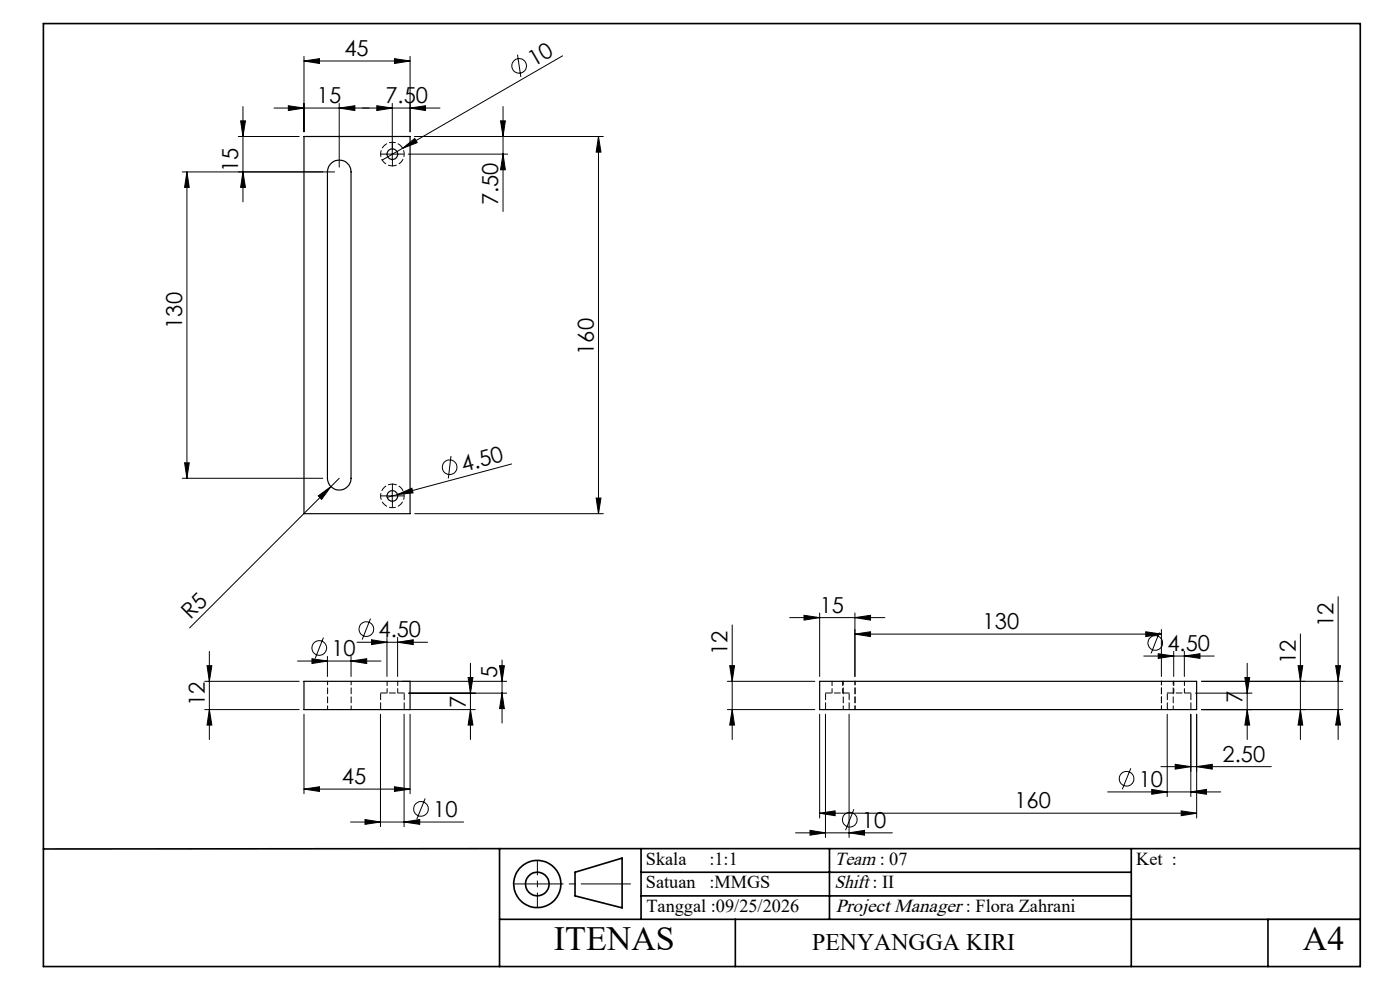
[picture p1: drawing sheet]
<svg xmlns="http://www.w3.org/2000/svg" width="297mm" height="210mm" viewBox="0 0 297 210" stroke-linecap="round" stroke-linejoin="round" font-family="sans-serif">
<g fill="none" stroke="#000" stroke-width=".21">
<path d="M64.5 12.9l3.3-.5v1.1zM64.5 12v16M64.5 12.9h22.5M83.7 12.4l3.3 .5-3.3 .6zM87 12v16M109.8 11.6l.7 4.7M119.3 11.8l-33.9 19.7M38.7 36.5h32.3M39.7 36.5v65M39.7 36.5l.4 3.2h-.9zM50.6 29h12.9M51 25.6h1.1l-.6 3.4z"/>
<path d="M51.5 36.5l.6 3.2h-1.1zM51.5 22.6v20.2M58.1 22.9h35.2M61.2 22.4l3.3 .5-3.3 .6zM72 22.9l3.3-.5v1.1zM72 21.9v13.5M79.9 22.4l3.3 .5-3.3 .6zM82 32.7h2.5M83.2 21.9v12.1M85.4 31.5l2.6-2.1 .5 .9zM85.4 31.5l-4.3 2.5M86.6 32.7h21.1"/>
<path d="M87 22.9l3.3-.5v1.1zM88 29h40M106.2 25.6h1l-.5 3.4zM106.7 22.6v22.3M106.7 32.7l.5 3.3h-1zM127 29l.5 3.3h-1zM127 29v80M39.2 98.2h.9l-.4 3.3zM95.7 96.7l-.6 4.8M108.5 98.4l-24.2 6.5M38.7 101.5h29.8M67.5 105.2l2.7-2-2 2.7z"/>
<path d="M72 101.5l-31.8 31.7M82 105.2h2.5M83.2 104v2.5M84.3 104.9l3.1-1.3 .2 1zM84.3 104.9l-2.2 .6M88 109h40M126.5 105.6h1l-.5 3.4zM44.4 138.2v18.7M66.2 139.7l3.3 .5-3.3 .5zM68.6 135.2l-1.7 4.5M69.5 139.2v4.3M74.5 139.2v4.3"/>
<path d="M75.7 136.2h15M78.6 131.2l-1.8 4.5M78.8 135.7l3.3 .5-3.3 .5zM82.1 135.2v8.3M84.3 136.2l3.4-.5v1zM84.3 135.2v8.3M155.3 132.6v24.3M167.5 131h20.2M170.6 130.5l3.3 .5-3.3 .5zM173.9 130v13.5M181.4 134.5l3.3-.5v1zM181.4 134.5h65"/>
<path d="M181.4 131l3.3-.5v1zM181.4 130v13.5M242.6 139.2h15M243.1 134l3.3 .5-3.3 .5zM245.7 138.7l3.3 .5-3.3 .5zM246 134.2l-1.8 4.4M246.4 133.5v10M249 138.2v5.3M251.2 139.2l3.4-.5v1zM251.2 138.2v5.3M275.9 134.5v22.4M283.9 126.6v30.3"/>
<path d="M43.4 150.5h20.1M43.4 144.5h20.1M43.9 141.2h1l-.5 3.3zM44.4 150.5l.5 3.3h-1zM63.1 140.2h17.7M64.5 151.5v16.9M74.5 140.2l3.3-.5v1zM80.7 151.5v23.9M85.3 144.5h22.2M85.7 151.5v23.9M86.7 150.5h14.1M86.7 147h20.8"/>
<path d="M87 151.5v16.9M99.3 143.7h1l-.5 3.3zM99.8 140.7v16.2M99.8 150.5l.5 3.3h-1zM106 141.2h1l-.5 3.3zM106.5 140v13.4M106.5 147l.5 3.3h-1zM154.3 150.5h18.6M154.3 144.5h18.6M154.8 141.2h1l-.5 3.3zM155.3 150.5l.5 3.3h-1zM173.9 151.5v22"/>
<path d="M175.1 151.5v26.2M180.1 151.5v26.2M247.6 151.5v17.5M252.6 151.5v17.5M253.6 147h12M253.9 151.5v22M254.9 150.5h30M254.9 144.5h30M264.1 143.7h1l-.5 3.3zM264.6 150.5l.5 3.3h-1zM264.6 140.7v16.2M275.4 141.2h1l-.5 3.3z"/>
<path d="M275.9 150.5l.5 3.3h-1zM283.4 141.2h1l-.5 3.3zM283.9 150.5l.5 3.3h-1zM64.5 167.4l3.3-.5v1zM64.5 167.4h22.5M74.4 174.4h24M77.4 173.8l3.3 .6-3.3 .5zM83.7 166.9l3.3 .5-3.3 .5zM85.7 174.4l3.3-.6v1.1zM90.2 169.4l-1.8 4.4M168.8 176.7h20.5M171.8 176.1l3.3 .6-3.3 .5z"/>
<path d="M173.9 172.5l3.3-.5v1zM173.9 172.5h80M180.1 176.7l3.3-.6v1.1zM181.2 171.7l-1.8 4.4M235 168h24M239.9 163l-1.8 4.4M244.3 167.5l3.3 .5-3.3 .5zM246.3 162.6h23.4M249.3 162.1l3.3 .5-3.3 .6zM250.6 172l3.3 .5-3.3 .5zM252.6 168l3.3-.5v1zM253.9 162.6l3.3-.5v1.1z"/>
<path d="M269 195h19.6v10h-19.6"/>
<circle cx="110.1" cy="14" r="1.55"/>
<circle cx="95.4" cy="99.1" r="1.55"/>
<circle cx="67.7" cy="137.5" r="1.55"/>
<circle cx="77.7" cy="133.4" r="1.55"/>
<circle cx="245.1" cy="136.4" r="1.56"/>
<circle cx="89.3" cy="171.6" r="1.56"/>
<circle cx="180.3" cy="173.9" r="1.55"/>
<circle cx="239" cy="165.2" r="1.55"/>
</g>
<g fill="none" stroke="#000" stroke-width=".35">
<path d="M9.2 5h279.4v200h-279.4zM106 180h182.6M106 180v25M106 195h182.6M106 180l-96.8 .1M122 185l10-3v10.6l-10-2.6zM136 180v15M136 185h104M136 190h104M156 195v10M176 180v15M240 180v25"/>
<path d="M269 195v10"/>
<circle cx="114" cy="187.5" r="5"/>
<circle cx="114" cy="187.5" r="2.5"/>
</g>
<path d="M82 32.7h-1.1M83.2 31.4v-1.1M83.2 33.9v1.2M84.5 32.7h1.1M82 105.2h-1.1M83.2 103.9v-1.1M83.2 106.4v1.2M84.5 105.2h1.1" fill="none" stroke="#000" stroke-width=".21" stroke-dasharray="15.2 1.3 1.3 1.3"/>
<path d="M109 187.5h24.8" fill="none" stroke="#000" stroke-width=".21" stroke-dasharray="15.2 1.3 1.3 1.3" stroke-dashoffset="4.8"/>
<path d="M114 182.5v10" fill="none" stroke="#000" stroke-width=".21" stroke-dasharray="15.2 1.3 1.3 1.3" stroke-dashoffset="12.1"/>
<g fill="#000">
<path d="M85.4 31.5l2.6-2.1 .5 .9zM67.5 105.2l2.7-2-2 2.7zM84.3 104.9l3.1-1.3 .2 1z"/>
<path d="M43.9 141.2h1l-.5 3.3zM44.4 150.5l.5 3.3h-1zM106 141.2h1l-.5 3.3zM106.5 147l.5 3.3h-1zM99.3 143.7h1l-.5 3.3zM99.8 150.5l.5 3.3h-1zM154.8 141.2h1l-.5 3.3zM155.3 150.5l.5 3.3h-1zM283.4 141.2h1l-.5 3.3zM283.9 150.5l.5 3.3h-1zM39.7 36.5l.4 3.2h-.9zM39.2 98.2h.9l-.4 3.3zM106.2 25.6h1l-.5 3.4zM106.7 32.7l.5 3.3h-1z"/>
<path d="M264.6 150.5l.5 3.3h-1zM264.1 143.7h1l-.5 3.3zM275.9 150.5l.5 3.3h-1zM275.4 141.2h1l-.5 3.3zM126.5 105.6h1l-.5 3.4zM127 29l.5 3.3h-1zM51.5 36.5l.6 3.2h-1.1zM51 25.6h1.1l-.6 3.4z"/>
<path d="M64.5 167.4l3.3-.5v1zM83.7 166.9l3.3 .5-3.3 .5zM66.2 139.7l3.3 .5-3.3 .5zM74.5 140.2l3.3-.5v1zM78.8 135.7l3.3 .5-3.3 .5zM84.3 136.2l3.4-.5v1zM173.9 172.5l3.3-.5v1zM250.6 172l3.3 .5-3.3 .5zM181.4 134.5l3.3-.5v1zM243.1 134l3.3 .5-3.3 .5zM245.7 138.7l3.3 .5-3.3 .5zM251.2 139.2l3.4-.5v1zM244.3 167.5l3.3 .5-3.3 .5zM252.6 168l3.3-.5v1zM79.9 22.4l3.3 .5-3.3 .6zM87 22.9l3.3-.5v1.1z"/>
<path d="M85.7 174.4l3.3-.6v1.1zM77.4 173.8l3.3 .6-3.3 .5zM180.1 176.7l3.3-.6v1.1zM171.8 176.1l3.3 .6-3.3 .5zM181.4 131l3.3-.5v1zM170.6 130.5l3.3 .5-3.3 .5zM253.9 162.6l3.3-.5v1.1zM249.3 162.1l3.3 .5-3.3 .6zM83.7 12.4l3.3 .5-3.3 .6zM64.5 12.9l3.3-.5v1.1zM72 22.9l3.3-.5v1.1zM61.2 22.4l3.3 .5-3.3 .6z"/>
</g>
<g fill="none" stroke="#000" stroke-width=".25">
<path d="M64.5 29h22.5v80h-22.5zM70.2 34.7a2.49 2.49 0 0 1 2.7-.6 2.49 2.49 0 0 1 1.6 2.4v65a2.5 2.5 0 0 1-2.5 2.5 2.5 2.5 0 0 1-2.5-2.5v-65l.2-1.2zM64.5 144.5h22.5v6h-22.5zM173.9 144.5h80v6h-80z"/>
<circle cx="83.2" cy="32.7" r="1.12"/>
<circle cx="83.2" cy="105.2" r="1.12"/>
</g>
<path d="M85.7 147h-5M180.1 147h-5M247.6 147h5" fill="none" stroke="#000" stroke-width=".21" stroke-dasharray="1.3 .6"/>
<path d="M69.5 150.5v-6M74.5 150.5v-6M178.9 144.5v6M181.4 150.5v-6M246.4 150.5v-6M248.9 150.5v-6" fill="none" stroke="#000" stroke-width=".21" stroke-dasharray="1.3 .6" stroke-dashoffset=".5"/>
<path d="M80.7 147v3.5M85.7 150.5v-3.5M175.1 147v3.5M180.1 150.5v-3.5M247.6 147v3.5M252.6 150.5v-3.5" fill="none" stroke="#000" stroke-width=".21" stroke-dasharray="1.3 .6" stroke-dashoffset="-.2"/>
<path d="M82.1 144.5v2.5M84.4 147v-2.5M176.5 144.5v2.5M178.8 147v-2.5M249 144.5v2.5M251.3 147v-2.5" fill="none" stroke="#000" stroke-width=".21" stroke-dasharray="1.3 .6" stroke-dashoffset=".3"/>
<path d="M83.2 35.2a2.5 2.5 0 0 0 2.3-3.7 2.5 2.5 0 0 0-4.3-.3 2.5 2.5 0 0 0 1.7 4h.3M83.2 102.7a2.5 2.5 0 0 1 2.3 3.6 2.5 2.5 0 0 1-4.3 .4 2.5 2.5 0 0 1 1.7-4h.3" fill="none" stroke="#000" stroke-width=".21" stroke-dasharray="1.3 .6" stroke-dashoffset=".4"/>
<g font-size="7.2">
<text x="117.5" y="201.6">ITENAS</text>
<text x="276.4" y="201.6">A4</text>
</g>
<text font-size="5" x="172.3" y="201.6">PENYANGGA KIRI</text>
<g font-size="4.7">
<text x="73.1" y="11.9">45</text>
<text x="113.2" y="14.2" transform="rotate(-30 113.2 14.2)">10</text>
<text x="67.2" y="21.9">15</text>
<text x="81.8" y="21.9">7.50</text>
<text x="50.6" y="36.5" transform="rotate(-90 50.6 36.5)">15</text>
<text x="105.7" y="43.6" transform="rotate(-90 105.7 43.6)">7.50</text>
<text x="38.7" y="69.7" transform="rotate(-90 38.7 69.7)">130</text>
<text x="126" y="75.3" transform="rotate(-90 126 75.3)">160</text>
<text x="98.3" y="100.1" transform="rotate(-15 98.3 100.1)">4.50</text>
<text x="40.4" y="131.6" transform="rotate(-45 40.4 131.6)">R5</text>
<text x="173.9" y="130">15</text>
<text x="80.3" y="135.1">4.50</text>
<text x="208.5" y="133.5">130</text>
<text x="282.9" y="133" transform="rotate(-90 282.9 133)">12</text>
<text x="70.3" y="139.1">10</text>
<text x="105.5" y="143.9" transform="rotate(-90 105.5 143.9)">5</text>
<text x="154.3" y="139" transform="rotate(-90 154.3 139)">12</text>
<text x="247.7" y="138.1">4.50</text>
<text x="274.9" y="140.9" transform="rotate(-90 274.9 140.9)">12</text>
<text x="43.4" y="149.8" transform="rotate(-90 43.4 149.8)">12</text>
<text x="263.6" y="149.1" transform="rotate(-90 263.6 149.1)">7</text>
<text x="98.8" y="150.1" transform="rotate(-90 98.8 150.1)">7</text>
<text x="259.4" y="161.6">2.50</text>
<text x="72.5" y="166.4">45</text>
<text x="241.6" y="166.9">10</text>
<text x="91.9" y="173.3">10</text>
<text x="215.2" y="171.5">160</text>
<text x="182.9" y="175.6">10</text>
</g>
<g font-size="4">
<text x="177" y="183.4">Team : 07</text>
<text x="177" y="188.4">Shift : II</text>
<text x="177.3" y="193.4">Project Manager : Flora Zahrani</text>
</g>
<g font-size="3.9">
<text x="137" y="183.4">Skala</text>
<text x="150.5" y="183.4">:1:1</text>
<text x="241" y="183.4">Ket :</text>
<text x="137" y="188.4">Satuan</text>
<text x="150.5" y="188.4">:MMGS</text>
<text x="137.1" y="193.4">Tanggal :09/25/2026</text>
</g>
</svg>
